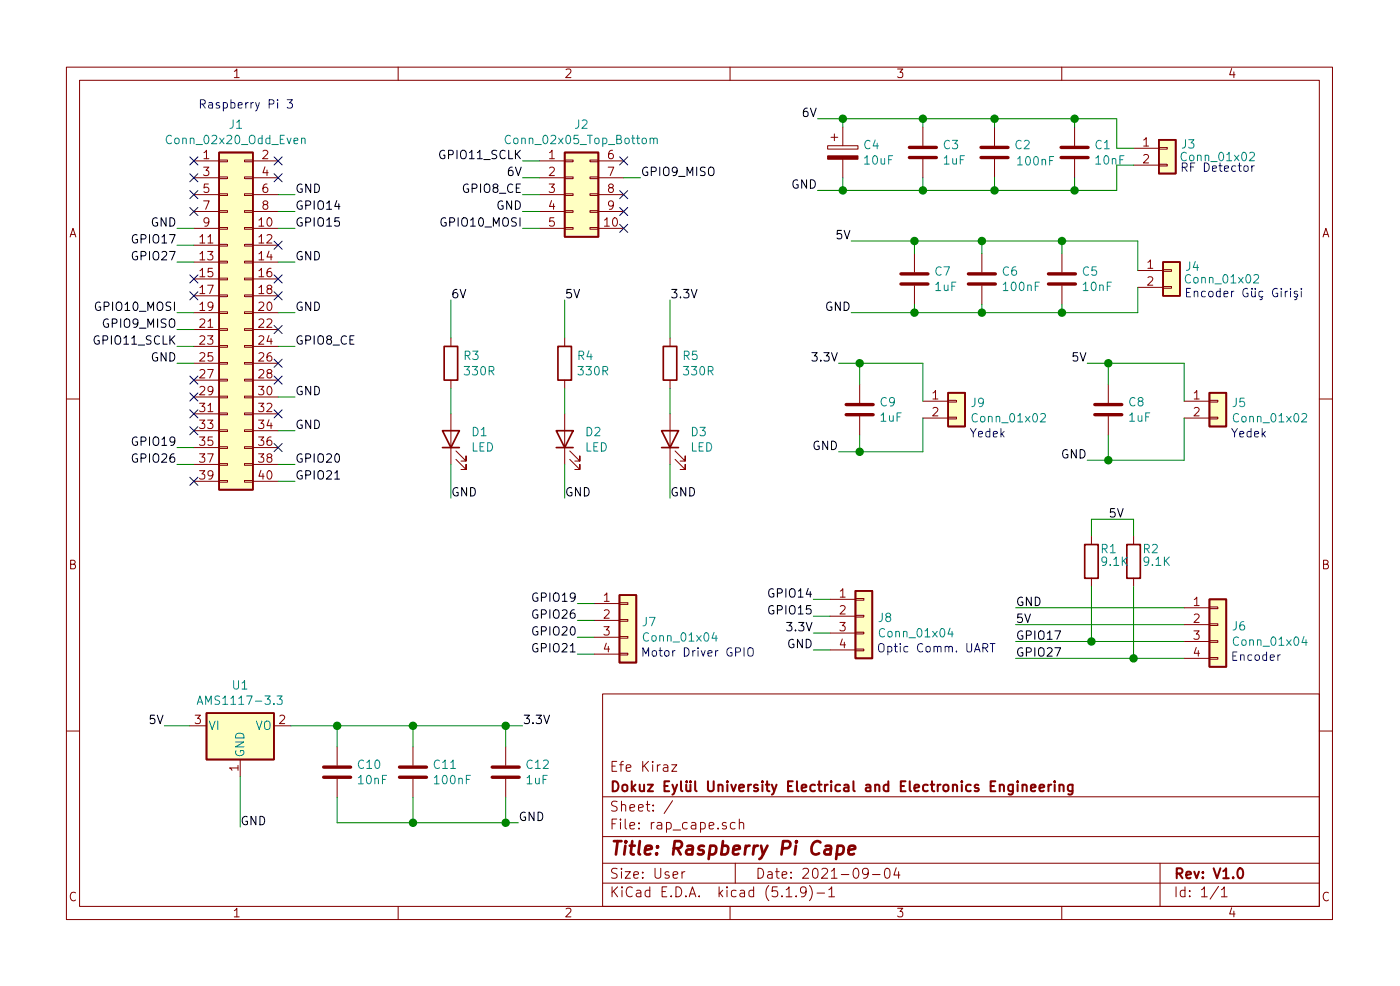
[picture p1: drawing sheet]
EESchema Schematic File Version 4
EELAYER 30 0
EELAYER END
$Descr User 8299 5843
encoding utf-8
Sheet 1 1
Title "Raspberry Pi Cape"
Date "2021-09-04"
Rev "V1.0"
Comp "Dokuz Eylül University Electrical and Electronics Engineering"
Comment1 "Efe Kiraz"
Comment2 ""
Comment3 ""
Comment4 ""
$EndDescr
NoConn ~ 1150 950 
NoConn ~ 1650 950 
NoConn ~ 1650 1050
NoConn ~ 1150 1050
NoConn ~ 1150 1150
NoConn ~ 1150 1250
Text Label 1050 1350 2    50   ~ 0
GND
Wire Wire Line
	1050 1350 1150 1350
Text Label 1750 1150 0    50   ~ 0
GND
Wire Wire Line
	1650 1150 1750 1150
Text Label 1750 1250 0    50   ~ 0
GPIO14
Wire Wire Line
	1650 1250 1750 1250
Text Label 1750 1350 0    50   ~ 0
GPIO15
Wire Wire Line
	1650 1350 1750 1350
Text Label 1050 1450 2    50   ~ 0
GPIO17
Text Label 1050 1550 2    50   ~ 0
GPIO27
Wire Wire Line
	1050 1450 1150 1450
Wire Wire Line
	1050 1550 1150 1550
NoConn ~ 1650 1450
Text Label 1750 1550 0    50   ~ 0
GND
Wire Wire Line
	1650 1550 1750 1550
NoConn ~ 1150 1650
NoConn ~ 1650 1650
NoConn ~ 1150 1750
NoConn ~ 1650 1750
Text Label 1050 1850 2    50   ~ 0
GPIO10_MOSI
Text Label 1050 1950 2    50   ~ 0
GPIO9_MISO
Text Label 1050 2050 2    50   ~ 0
GPIO11_SCLK
Text Label 1050 2150 2    50   ~ 0
GND
Wire Wire Line
	1050 1850 1150 1850
Wire Wire Line
	1050 1950 1150 1950
Wire Wire Line
	1050 2050 1150 2050
Wire Wire Line
	1050 2150 1150 2150
Text Label 1750 1850 0    50   ~ 0
GND
NoConn ~ 1650 1950
Wire Wire Line
	1650 1850 1750 1850
Text Label 1750 2050 0    50   ~ 0
GPIO8_CE
Wire Wire Line
	1650 2050 1750 2050
$Comp
L Connector_Generic:Conn_02x20_Odd_Even J1
U 1 1
P 1350 1850
F 0 "J1" H 1400 2967 50  0000 C CNN
F 1 "Conn_02x20_Odd_Even" H 1400 2876 50  0000 C CNN
F 2 "Connector_PinHeader_2.54mm:PinHeader_2x20_P2.54mm_Vertical" H 1350 1850 50  0001 C CNN
F 3 "~" H 1350 1850 50  0001 C CNN
	1    1350 1850
	1    0    0    -1  
$EndComp
NoConn ~ 1650 2150
NoConn ~ 1150 2250
NoConn ~ 1650 2250
NoConn ~ 1150 2350
Text Label 1750 2350 0    50   ~ 0
GND
Wire Wire Line
	1650 2350 1750 2350
NoConn ~ 1150 2450
NoConn ~ 1650 2450
NoConn ~ 1150 2550
Text Label 1750 2550 0    50   ~ 0
GND
Wire Wire Line
	1650 2550 1750 2550
Text Label 1050 2650 2    50   ~ 0
GPIO19
Text Label 1050 2750 2    50   ~ 0
GPIO26
Text Label 1750 2750 0    50   ~ 0
GPIO20
Text Label 1750 2850 0    50   ~ 0
GPIO21
Wire Wire Line
	1050 2650 1150 2650
Wire Wire Line
	1050 2750 1150 2750
Wire Wire Line
	1650 2750 1750 2750
Wire Wire Line
	1650 2850 1750 2850
NoConn ~ 1650 2650
NoConn ~ 1150 2850
$Comp
L Connector_Generic:Conn_02x05_Top_Bottom J2
U 1 1
P 3400 1150
F 0 "J2" H 3450 1567 50  0000 C CNN
F 1 "Conn_02x05_Top_Bottom" H 3450 1476 50  0000 C CNN
F 2 "Connector_IDC:IDC-Header_2x05_P2.54mm_Vertical" H 3400 1150 50  0001 C CNN
F 3 "~" H 3400 1150 50  0001 C CNN
	1    3400 1150
	1    0    0    -1  
$EndComp
$Comp
L Connector_Generic:Conn_01x02 J3
U 1 1
P 6925 875
F 0 "J3" H 7050 900 50  0000 C CNN
F 1 "Conn_01x02" H 7225 825 50  0000 C CNN
F 2 "Connector_JST:JST_XH_B2B-XH-A_1x02_P2.50mm_Vertical" H 6925 875 50  0001 C CNN
F 3 "~" H 6925 875 50  0001 C CNN
	1    6925 875 
	1    0    0    -1  
$EndComp
Text Label 4850 700  2    50   ~ 0
6V
Text Label 4850 1125 2    50   ~ 0
GND
Wire Wire Line
	6725 875  6625 875 
Wire Wire Line
	6725 975  6625 975 
$Comp
L Connector_Generic:Conn_01x02 J4
U 1 1
P 6950 1600
F 0 "J4" H 7075 1625 50  0000 C CNN
F 1 "Conn_01x02" H 7250 1550 50  0000 C CNN
F 2 "Connector_JST:JST_XH_B2B-XH-A_1x02_P2.50mm_Vertical" H 6950 1600 50  0001 C CNN
F 3 "~" H 6950 1600 50  0001 C CNN
	1    6950 1600
	1    0    0    -1  
$EndComp
Text Label 5050 1425 2    50   ~ 0
5V
Text Label 5050 1850 2    50   ~ 0
GND
Text Label 3425 3575 2    50   ~ 0
GPIO19
Text Label 3425 3675 2    50   ~ 0
GPIO26
Text Label 3425 3775 2    50   ~ 0
GPIO20
Text Label 3425 3875 2    50   ~ 0
GPIO21
Wire Wire Line
	3425 3575 3525 3575
Wire Wire Line
	3425 3675 3525 3675
Wire Wire Line
	3425 3775 3525 3775
Wire Wire Line
	3425 3875 3525 3875
Text Notes 7000 1025 0    50   ~ 0
RF Detector\n
$Comp
L Device:C C1
U 1 1
P 6375 900
F 0 "C1" H 6490 946 50  0000 L CNN
F 1 "10nF" H 6490 855 50  0000 L CNN
F 2 "Capacitor_SMD:C_0603_1608Metric_Pad1.08x0.95mm_HandSolder" H 6413 750 50  0001 C CNN
F 3 "~" H 6375 900 50  0001 C CNN
	1    6375 900 
	1    0    0    -1  
$EndComp
$Comp
L Device:C C2
U 1 1
P 5900 900
F 0 "C2" H 6015 946 50  0000 L CNN
F 1 "100nF" H 6025 850 50  0000 L CNN
F 2 "Capacitor_SMD:C_0603_1608Metric_Pad1.08x0.95mm_HandSolder" H 5938 750 50  0001 C CNN
F 3 "~" H 5900 900 50  0001 C CNN
	1    5900 900 
	1    0    0    -1  
$EndComp
$Comp
L Device:C C3
U 1 1
P 5475 900
F 0 "C3" H 5590 946 50  0000 L CNN
F 1 "1uF" H 5590 855 50  0000 L CNN
F 2 "Capacitor_SMD:C_0603_1608Metric_Pad1.08x0.95mm_HandSolder" H 5513 750 50  0001 C CNN
F 3 "~" H 5475 900 50  0001 C CNN
	1    5475 900 
	1    0    0    -1  
$EndComp
$Comp
L Device:R R3
U 1 1
P 2675 2150
F 0 "R3" H 2745 2196 50  0000 L CNN
F 1 "330R" H 2745 2105 50  0000 L CNN
F 2 "Resistor_SMD:R_0805_2012Metric_Pad1.20x1.40mm_HandSolder" V 2605 2150 50  0001 C CNN
F 3 "~" H 2675 2150 50  0001 C CNN
	1    2675 2150
	1    0    0    -1  
$EndComp
$Comp
L Device:LED D1
U 1 1
P 2675 2600
F 0 "D1" V 2714 2482 50  0000 R CNN
F 1 "LED" V 2623 2482 50  0000 R CNN
F 2 "LED_SMD:LED_0805_2012Metric_Pad1.15x1.40mm_HandSolder" H 2675 2600 50  0001 C CNN
F 3 "~" H 2675 2600 50  0001 C CNN
	1    2675 2600
	0    -1   -1   0   
$EndComp
Wire Wire Line
	6625 700  6625 875 
Wire Wire Line
	6625 1125 6625 975 
Wire Wire Line
	6375 1050 6375 1125
Connection ~ 6375 1125
Wire Wire Line
	6375 1125 6625 1125
Wire Wire Line
	6375 750  6375 700 
Connection ~ 6375 700 
Wire Wire Line
	6375 700  6625 700 
Wire Wire Line
	5900 750  5900 700 
Connection ~ 5900 700 
Wire Wire Line
	5900 700  6375 700 
Wire Wire Line
	5900 1050 5900 1125
Connection ~ 5900 1125
Wire Wire Line
	5900 1125 6375 1125
Wire Wire Line
	5475 750  5475 700 
Connection ~ 5475 700 
Wire Wire Line
	5475 700  5900 700 
Wire Wire Line
	5475 1050 5475 1125
Connection ~ 5475 1125
Wire Wire Line
	5475 1125 5900 1125
$Comp
L Device:CP C4
U 1 1
P 5000 900
F 0 "C4" H 5118 946 50  0000 L CNN
F 1 "10uF" H 5118 855 50  0000 L CNN
F 2 "Capacitor_Tantalum_SMD:CP_EIA-3216-18_Kemet-A" H 5038 750 50  0001 C CNN
F 3 "~" H 5000 900 50  0001 C CNN
	1    5000 900 
	1    0    0    -1  
$EndComp
Wire Wire Line
	4850 700  5000 700 
Wire Wire Line
	4850 1125 5000 1125
Wire Wire Line
	5000 1050 5000 1125
Connection ~ 5000 1125
Wire Wire Line
	5000 1125 5475 1125
Wire Wire Line
	5000 750  5000 700 
Connection ~ 5000 700 
Wire Wire Line
	5000 700  5475 700 
$Comp
L Device:C C5
U 1 1
P 6300 1650
F 0 "C5" H 6415 1696 50  0000 L CNN
F 1 "10nF" H 6415 1605 50  0000 L CNN
F 2 "Capacitor_SMD:C_0603_1608Metric_Pad1.08x0.95mm_HandSolder" H 6338 1500 50  0001 C CNN
F 3 "~" H 6300 1650 50  0001 C CNN
	1    6300 1650
	1    0    0    -1  
$EndComp
$Comp
L Device:C C6
U 1 1
P 5825 1650
F 0 "C6" H 5940 1696 50  0000 L CNN
F 1 "100nF" H 5940 1605 50  0000 L CNN
F 2 "Capacitor_SMD:C_0603_1608Metric_Pad1.08x0.95mm_HandSolder" H 5863 1500 50  0001 C CNN
F 3 "~" H 5825 1650 50  0001 C CNN
	1    5825 1650
	1    0    0    -1  
$EndComp
$Comp
L Device:C C7
U 1 1
P 5425 1650
F 0 "C7" H 5540 1696 50  0000 L CNN
F 1 "1uF" H 5540 1605 50  0000 L CNN
F 2 "Capacitor_SMD:C_0603_1608Metric_Pad1.08x0.95mm_HandSolder" H 5463 1500 50  0001 C CNN
F 3 "~" H 5425 1650 50  0001 C CNN
	1    5425 1650
	1    0    0    -1  
$EndComp
Wire Wire Line
	5050 1425 5425 1425
Wire Wire Line
	6750 1425 6750 1600
Wire Wire Line
	5050 1850 5425 1850
Wire Wire Line
	6750 1850 6750 1700
Wire Wire Line
	6300 1425 6300 1500
Connection ~ 6300 1425
Wire Wire Line
	6300 1425 6750 1425
Wire Wire Line
	5825 1500 5825 1425
Connection ~ 5825 1425
Wire Wire Line
	5825 1425 6300 1425
Wire Wire Line
	5425 1500 5425 1425
Connection ~ 5425 1425
Wire Wire Line
	5425 1425 5825 1425
Wire Wire Line
	5425 1800 5425 1850
Connection ~ 5425 1850
Wire Wire Line
	5425 1850 5825 1850
Wire Wire Line
	5825 1800 5825 1850
Connection ~ 5825 1850
Wire Wire Line
	5825 1850 6300 1850
Wire Wire Line
	6300 1800 6300 1850
Connection ~ 6300 1850
Wire Wire Line
	6300 1850 6750 1850
$Comp
L Connector_Generic:Conn_01x02 J5
U 1 1
P 7225 2375
F 0 "J5" H 7305 2367 50  0000 L CNN
F 1 "Conn_01x02" H 7305 2276 50  0000 L CNN
F 2 "Connector_JST:JST_XH_B2B-XH-A_1x02_P2.50mm_Vertical" H 7225 2375 50  0001 C CNN
F 3 "~" H 7225 2375 50  0001 C CNN
	1    7225 2375
	1    0    0    -1  
$EndComp
Text Label 6450 2150 2    50   ~ 0
5V
Text Label 6450 2725 2    50   ~ 0
GND
$Comp
L Connector_Generic:Conn_01x04 J6
U 1 1
P 7225 3700
F 0 "J6" H 7305 3692 50  0000 L CNN
F 1 "Conn_01x04" H 7305 3601 50  0000 L CNN
F 2 "Connector_JST:JST_XH_B4B-XH-AM_1x04_P2.50mm_Vertical" H 7225 3700 50  0001 C CNN
F 3 "~" H 7225 3700 50  0001 C CNN
	1    7225 3700
	1    0    0    -1  
$EndComp
$Comp
L Device:R R2
U 1 1
P 6725 3325
F 0 "R2" H 6775 3400 50  0000 L CNN
F 1 "9.1K" H 6775 3325 50  0000 L CNN
F 2 "Resistor_SMD:R_0805_2012Metric" V 6655 3325 50  0001 C CNN
F 3 "~" H 6725 3325 50  0001 C CNN
	1    6725 3325
	1    0    0    -1  
$EndComp
Text Label 6025 3900 0    50   ~ 0
GPIO27
Text Label 6025 3800 0    50   ~ 0
GPIO17
Wire Wire Line
	6475 3175 6475 3075
Wire Wire Line
	6475 3075 6725 3075
Wire Wire Line
	6725 3075 6725 3175
Text Label 6575 3075 0    50   ~ 0
5V
Text Label 6025 3700 0    50   ~ 0
5V
Text Label 6025 3600 0    50   ~ 0
GND
$Comp
L Device:C C8
U 1 1
P 6575 2425
F 0 "C8" H 6690 2471 50  0000 L CNN
F 1 "1uF" H 6690 2380 50  0000 L CNN
F 2 "Capacitor_SMD:C_0603_1608Metric_Pad1.08x0.95mm_HandSolder" H 6613 2275 50  0001 C CNN
F 3 "~" H 6575 2425 50  0001 C CNN
	1    6575 2425
	1    0    0    -1  
$EndComp
Wire Wire Line
	7025 2725 7025 2475
Wire Wire Line
	6450 2150 6575 2150
Wire Wire Line
	7025 2150 7025 2375
Wire Wire Line
	6575 2275 6575 2150
Connection ~ 6575 2150
Wire Wire Line
	6575 2150 7025 2150
Wire Wire Line
	6450 2725 6575 2725
Wire Wire Line
	6575 2575 6575 2725
Connection ~ 6575 2725
Wire Wire Line
	6575 2725 7025 2725
Text Label 2675 1775 0    50   ~ 0
6V
Text Label 2675 2950 0    50   ~ 0
GND
Wire Wire Line
	2675 1775 2675 2000
Wire Wire Line
	2675 2300 2675 2450
Wire Wire Line
	2675 2750 2675 2950
$Comp
L Device:R R4
U 1 1
P 3350 2150
F 0 "R4" H 3420 2196 50  0000 L CNN
F 1 "330R" H 3420 2105 50  0000 L CNN
F 2 "Resistor_SMD:R_0805_2012Metric_Pad1.20x1.40mm_HandSolder" V 3280 2150 50  0001 C CNN
F 3 "~" H 3350 2150 50  0001 C CNN
	1    3350 2150
	1    0    0    -1  
$EndComp
$Comp
L Device:LED D2
U 1 1
P 3350 2600
F 0 "D2" V 3389 2482 50  0000 R CNN
F 1 "LED" V 3298 2482 50  0000 R CNN
F 2 "LED_SMD:LED_0805_2012Metric_Pad1.15x1.40mm_HandSolder" H 3350 2600 50  0001 C CNN
F 3 "~" H 3350 2600 50  0001 C CNN
	1    3350 2600
	0    -1   -1   0   
$EndComp
Text Label 3350 1775 0    50   ~ 0
5V
Text Label 3350 2950 0    50   ~ 0
GND
Wire Wire Line
	3350 1775 3350 2000
Wire Wire Line
	3350 2300 3350 2450
Text Notes 7025 1850 0    50   ~ 0
Encoder Güç Girişi\n 
Text Notes 7300 2600 0    50   ~ 0
Yedek\n
Text Notes 7300 3925 0    50   ~ 0
Encoder\n
Text Label 3100 1050 2    50   ~ 0
6V
Text Label 3100 1250 2    50   ~ 0
GND
Text Label 3100 950  2    50   ~ 0
GPIO11_SCLK
Text Label 3100 1150 2    50   ~ 0
GPIO8_CE
Text Label 3100 1350 2    50   ~ 0
GPIO10_MOSI
Text Label 3800 1050 0    50   ~ 0
GPIO9_MISO
Wire Wire Line
	3100 950  3200 950 
Wire Wire Line
	3100 1050 3200 1050
Wire Wire Line
	3100 1150 3200 1150
Wire Wire Line
	3100 1250 3200 1250
Wire Wire Line
	3350 2750 3350 2950
Text Notes 5200 3875 0    50   ~ 0
Optic Comm. UART 
Text Notes 3800 3900 0    50   ~ 0
Motor Driver GPIO\n
$Comp
L Connector_Generic:Conn_01x04 J7
U 1 1
P 3725 3675
F 0 "J7" H 3805 3667 50  0000 L CNN
F 1 "Conn_01x04" H 3805 3576 50  0000 L CNN
F 2 "Connector_JST:JST_XH_B4B-XH-AM_1x04_P2.50mm_Vertical" H 3725 3675 50  0001 C CNN
F 3 "~" H 3725 3675 50  0001 C CNN
	1    3725 3675
	1    0    0    -1  
$EndComp
Text Label 4825 3850 2    50   ~ 0
GND
Wire Wire Line
	4925 3650 4825 3650
Wire Wire Line
	4825 3550 4925 3550
Text Label 4825 3650 2    50   ~ 0
GPIO15
Text Label 4825 3550 2    50   ~ 0
GPIO14
$Comp
L Connector_Generic:Conn_01x04 J8
U 1 1
P 5125 3650
F 0 "J8" H 5205 3642 50  0000 L CNN
F 1 "Conn_01x04" H 5205 3551 50  0000 L CNN
F 2 "Connector_JST:JST_XH_B4B-XH-AM_1x04_P2.50mm_Vertical" H 5125 3650 50  0001 C CNN
F 3 "~" H 5125 3650 50  0001 C CNN
	1    5125 3650
	1    0    0    -1  
$EndComp
Wire Wire Line
	3100 1350 3200 1350
NoConn ~ 3700 950 
NoConn ~ 3700 1150
NoConn ~ 3700 1350
Wire Wire Line
	3700 1050 3800 1050
NoConn ~ 3700 1250
$Comp
L Connector_Generic:Conn_01x02 J9
U 1 1
P 5675 2375
F 0 "J9" H 5755 2367 50  0000 L CNN
F 1 "Conn_01x02" H 5755 2276 50  0000 L CNN
F 2 "Connector_JST:JST_XH_B2B-XH-A_1x02_P2.50mm_Vertical" H 5675 2375 50  0001 C CNN
F 3 "~" H 5675 2375 50  0001 C CNN
	1    5675 2375
	1    0    0    -1  
$EndComp
$Comp
L Device:C C9
U 1 1
P 5100 2425
F 0 "C9" H 5215 2471 50  0000 L CNN
F 1 "1uF" H 5215 2380 50  0000 L CNN
F 2 "Capacitor_SMD:C_0603_1608Metric_Pad1.08x0.95mm_HandSolder" H 5138 2275 50  0001 C CNN
F 3 "~" H 5100 2425 50  0001 C CNN
	1    5100 2425
	1    0    0    -1  
$EndComp
Wire Wire Line
	5475 2150 5475 2375
Wire Wire Line
	5475 2475 5475 2675
Wire Wire Line
	5475 2675 5100 2675
Wire Wire Line
	5100 2575 5100 2675
Connection ~ 5100 2675
Wire Wire Line
	5100 2675 4975 2675
Wire Wire Line
	5100 2275 5100 2150
Connection ~ 5100 2150
Wire Wire Line
	5100 2150 5475 2150
Text Label 4975 2150 2    50   ~ 0
3.3V
Wire Wire Line
	4975 2150 5100 2150
Text Label 4975 2675 2    50   ~ 0
GND
$Comp
L Regulator_Linear:AMS1117-3.3 U1
U 1 1
P 1425 4300
F 0 "U1" H 1425 4542 50  0000 C CNN
F 1 "AMS1117-3.3" H 1425 4451 50  0000 C CNN
F 2 "Package_TO_SOT_SMD:SOT-223-3_TabPin2" H 1425 4500 50  0001 C CNN
F 3 "http://www.advanced-monolithic.com/pdf/ds1117.pdf" H 1525 4050 50  0001 C CNN
	1    1425 4300
	1    0    0    -1  
$EndComp
Text Label 975  4300 2    50   ~ 0
5V
Text Label 1425 4900 0    50   ~ 0
GND
Text Label 3100 4300 0    50   ~ 0
3.3V
Wire Wire Line
	1425 4600 1425 4900
Wire Wire Line
	975  4300 1125 4300
$Comp
L Device:C C10
U 1 1
P 2000 4575
F 0 "C10" H 2115 4621 50  0000 L CNN
F 1 "10nF" H 2115 4530 50  0000 L CNN
F 2 "Capacitor_SMD:C_0603_1608Metric_Pad1.08x0.95mm_HandSolder" H 2038 4425 50  0001 C CNN
F 3 "~" H 2000 4575 50  0001 C CNN
	1    2000 4575
	1    0    0    -1  
$EndComp
$Comp
L Device:C C11
U 1 1
P 2450 4575
F 0 "C11" H 2565 4621 50  0000 L CNN
F 1 "100nF" H 2565 4530 50  0000 L CNN
F 2 "Capacitor_SMD:C_0603_1608Metric_Pad1.08x0.95mm_HandSolder" H 2488 4425 50  0001 C CNN
F 3 "~" H 2450 4575 50  0001 C CNN
	1    2450 4575
	1    0    0    -1  
$EndComp
Wire Wire Line
	1725 4300 2000 4300
Wire Wire Line
	2450 4425 2450 4300
Connection ~ 2450 4300
Wire Wire Line
	2000 4425 2000 4300
Connection ~ 2000 4300
Wire Wire Line
	2000 4300 2450 4300
Wire Wire Line
	2000 4725 2000 4875
Wire Wire Line
	2000 4875 2450 4875
Wire Wire Line
	2450 4725 2450 4875
Connection ~ 2450 4875
Text Label 3075 4875 0    50   ~ 0
GND
Wire Wire Line
	4825 3850 4925 3850
Text Label 4825 3750 2    50   ~ 0
3.3V
Wire Wire Line
	4825 3750 4925 3750
Text Notes 5750 2600 0    50   ~ 0
Yedek
Wire Wire Line
	6025 3700 7025 3700
Wire Wire Line
	6025 3600 7025 3600
Wire Wire Line
	6025 3900 6725 3900
Wire Wire Line
	6025 3800 6475 3800
$Comp
L Device:R R1
U 1 1
P 6475 3325
F 0 "R1" H 6525 3400 50  0000 L CNN
F 1 "9.1K" H 6525 3325 50  0000 L CNN
F 2 "Resistor_SMD:R_0805_2012Metric" V 6405 3325 50  0001 C CNN
F 3 "~" H 6475 3325 50  0001 C CNN
	1    6475 3325
	1    0    0    -1  
$EndComp
Wire Wire Line
	6475 3475 6475 3800
Connection ~ 6475 3800
Wire Wire Line
	6475 3800 7025 3800
Wire Wire Line
	6725 3475 6725 3900
Connection ~ 6725 3900
Wire Wire Line
	6725 3900 7025 3900
$Comp
L Device:R R5
U 1 1
P 3975 2150
F 0 "R5" H 4045 2196 50  0000 L CNN
F 1 "330R" H 4045 2105 50  0000 L CNN
F 2 "Resistor_SMD:R_0805_2012Metric" V 3905 2150 50  0001 C CNN
F 3 "~" H 3975 2150 50  0001 C CNN
	1    3975 2150
	1    0    0    -1  
$EndComp
$Comp
L Device:LED D3
U 1 1
P 3975 2600
F 0 "D3" V 4014 2482 50  0000 R CNN
F 1 "LED" V 3923 2482 50  0000 R CNN
F 2 "LED_SMD:LED_0805_2012Metric_Pad1.15x1.40mm_HandSolder" H 3975 2600 50  0001 C CNN
F 3 "~" H 3975 2600 50  0001 C CNN
	1    3975 2600
	0    -1   -1   0   
$EndComp
Wire Wire Line
	3975 2000 3975 1775
Wire Wire Line
	3975 2300 3975 2450
Wire Wire Line
	3975 2750 3975 2950
Text Label 3975 2950 0    50   ~ 0
GND
Text Label 3975 1775 0    50   ~ 0
3.3V
$Comp
L Device:C C12
U 1 1
P 3000 4575
F 0 "C12" H 3115 4621 50  0000 L CNN
F 1 "1uF" H 3115 4530 50  0000 L CNN
F 2 "Capacitor_SMD:C_0603_1608Metric_Pad1.08x0.95mm_HandSolder" H 3038 4425 50  0001 C CNN
F 3 "~" H 3000 4575 50  0001 C CNN
	1    3000 4575
	1    0    0    -1  
$EndComp
Wire Wire Line
	2450 4300 3000 4300
Wire Wire Line
	2450 4875 3000 4875
Wire Wire Line
	3000 4725 3000 4875
Connection ~ 3000 4875
Wire Wire Line
	3000 4875 3075 4875
Wire Wire Line
	3000 4425 3000 4300
Connection ~ 3000 4300
Wire Wire Line
	3000 4300 3100 4300
Text Notes 1175 650  0    50   ~ 0
Raspberry Pi 3 
$EndSCHEMATC
